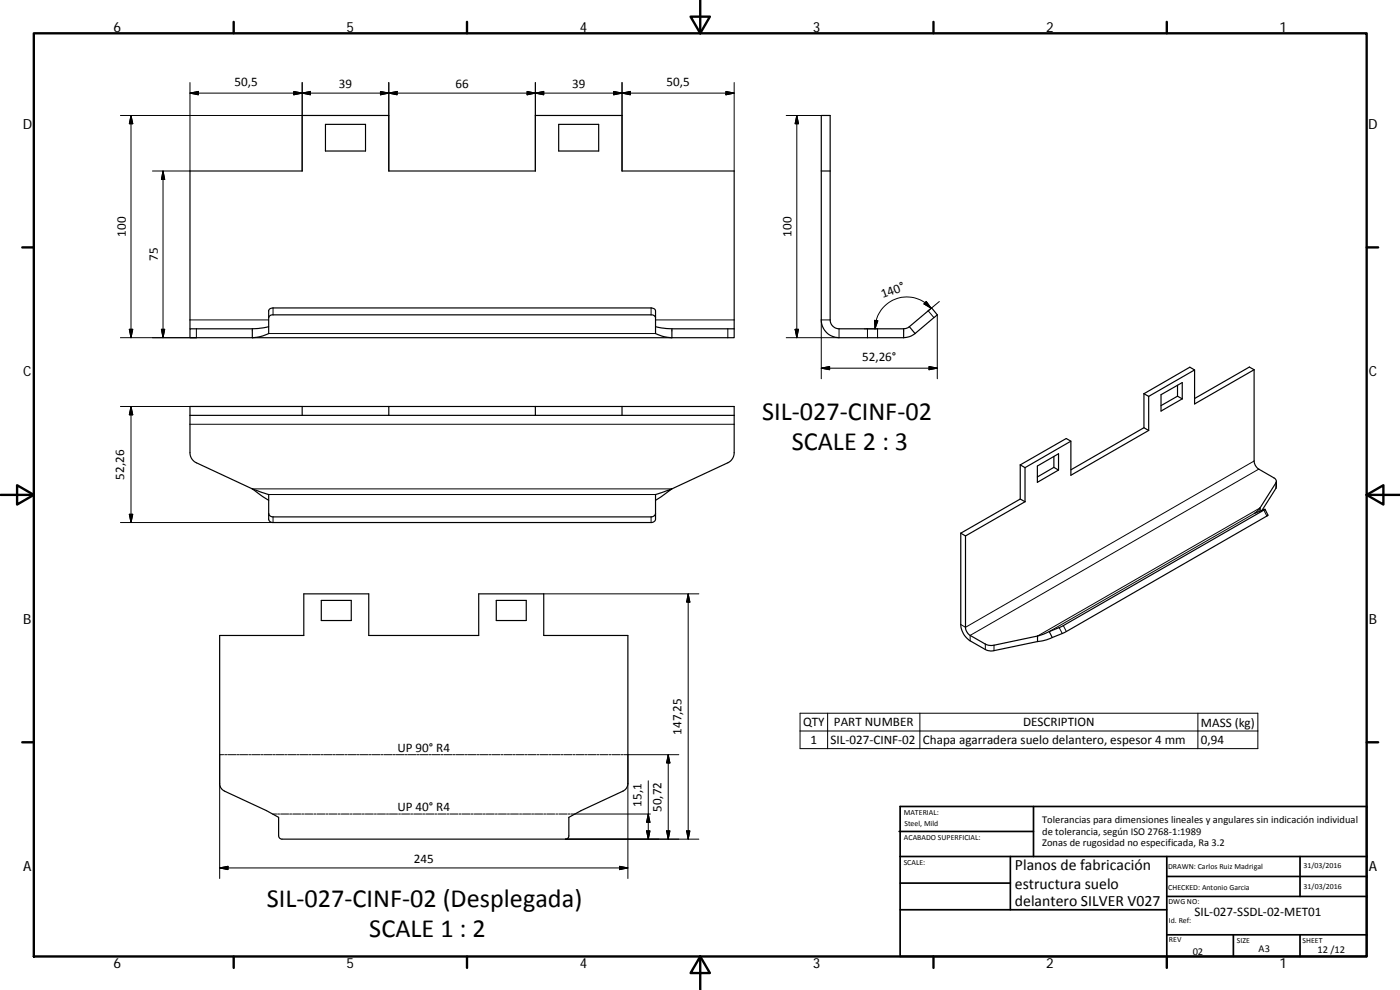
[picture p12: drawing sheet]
<svg xmlns="http://www.w3.org/2000/svg" width="420mm" height="297mm" viewBox="0 0 420 297" stroke-linecap="round" stroke-linejoin="round" font-family="sans-serif">
<g fill="none" stroke="#000" stroke-width=".36">
<path d="M97.7 37.3h12v8h-12zM167.7 37.3h12v8h-12zM246.5 51.3h2.6M57 98.7v-47.4h33.7v-16.7h26v16.7h44v-16.7h26v16.7h33.6v47.4M80.6 95.3a1.18 1.18 0 0 1 1.3-.8h113.5a1.23 1.23 0 0 1 1.3 .8v-2a1.2 1.2 0 0 0-1.3-.9h-113.5a1.16 1.16 0 0 0-1.3 .9v6.8a11.9 11.9 0 0 1-4.9 1.2v-2.6M80.6 98l-4.9 .7M196.7 95.3v4.8a11.5 11.5 0 0 0 4.9 1.2v-2.6M196.7 98l4.9 .7M201.6 98.7h18.7M220.3 98.7v2.6h-163.3v-2.6h18.7M271.2 98.7h-19.4a2.7 2.7 0 0 1-2.7-2.7v-61.4h-2.6v61.4a5.4 5.4 0 0 0 5.3 5.3h19.4M271.2 98.7v2.6"/>
<path d="M272.9 98l6.7-5.6 1.7 2.1-6.7 5.6M272.9 98l1.7 2.1M272.9 98l-1.7 .7M274.6 100.1a5.6 5.6 0 0 1-3.4 1.2M343.3 118.1l1.4 .8M343.3 118.1v10.2M344.7 118.9v10.3M348.4 118.4l6.4-3.6v4.9l-6.4 3.6zM353.4 115.6v3.3M353.4 118.9l1.4 .8M353.4 118.9l-5 2.8M358.5 111l-13.8 7.9"/>
<path d="M376.4 110.9l-1.4-.8-16.5 9.5M376.4 110.9l-17.9 10.3v-10.2l-1.4-.8-13.8 7.9M376.4 110.9v27.4a3.1 3.1 0 0 0 1.4 2.5l4.5 2.6a1.09 1.09 0 0 1 .6 1.5l-4.7 7.5M57 124.6v11.2a3.3 3.3 0 0 0 1.9 3.1l16.8 7.8M57 124.6h103.7M90.7 122v2.6M116.7 122h44v2.6h26M116.7 122v2.6M116.7 122h-59.7v2.6M160.7 122h59.6v2.6M186.7 122v2.6M186.7 124.6h33.6"/>
<path d="M220.3 124.6v11.2a3.3 3.3 0 0 1-1.9 3.1l-16.8 7.8M306.2 139.5l1.4 .8M306.2 139.5v10.2M311.3 139.8l6.4-3.7v4.9l-6.4 3.7zM316.3 136.9v3.3M321.4 132.4l-13.8 7.9M343.3 128.3l1.4 .9M343.3 128.3l-21.9 12.7M344.7 129.2l-23.3 13.4v-10.2l-1.4-.8-13.8 7.9M75.7 146.7l4.9 1.7v7.4a1.18 1.18 0 0 0 1.3 1h113.5a1.23 1.23 0 0 0 1.3-1v-1.7a1.26 1.26 0 0 1-1.3 1h-113.5a1.22 1.22 0 0 1-1.3-1M75.7 146.7l4.9 3.4M196.7 150.1l4.9-3.4-4.9 1.7v5.7"/>
<path d="M288.3 160v27.4a6.2 6.2 0 0 0 2.9 4.9l4.8 2.7 1.3 .3 14.1-2.8M288.3 160l1.5 .8M306.2 149.7l1.4 .8M306.2 149.7l-17.9 10.3M307.6 150.5l-17.8 10.3M307.6 140.3v10.2M316.3 140.2l-5 2.9M316.3 140.2l1.4 .8M378.2 152.4l-1.7 1.7 3.2-1.3-60.7 35-4.1 1.7M378.2 152.4v1M379.7 152.8l.8 1.8-.3 .2-60.2 34.7-4.2 1.8M383.1 144.4l-.2 2.1-4.2 6.7"/>
<path d="M289.8 160.8v27.4a3.1 3.1 0 0 0 1.4 2.4l4.8 2.8 1.3 .3 14.1-2.9M65.9 190.7h25.3v-12.5h19.5v12.5h33v-12.5h19.5v12.5h25.2v44.4a2.55 2.55 0 0 1-1.4 2.3l-12.6 5.8-3.7 2v5.8l-.8 .8h-85.3l-.6-.3-.4-.7v-5.6l-3.6-2-12.6-5.8a2.48 2.48 0 0 1-1.5-2.3zM96.4 180.1h9v6.1h-9zM148.9 180.1h9v6.1h-9zM311.4 190.8v1.7M314.9 189.5l-3.5 1.3M314.9 189.5l.9 1.8M315.8 191.3l-1.6 .6-2.8 .6"/>
</g>
<g fill="none" stroke="#000" stroke-width=".3">
<path d="M36.1 34.6h54.6M39.3 34.6l.5 2.5h-1zM39.3 34.6v66.7M57 27.9h163.3M57 27.9l2.5-.5v1zM57 24.8v26.5h-11.2M88.2 27.4l2.5 .5-2.5 .5zM90.7 27.9l2.5-.5v1zM90.7 24.8v26.5M114.2 27.4l2.5 .5-2.5 .5zM116.7 27.9l2.5-.5v1zM116.7 24.8v26.5"/>
<path d="M158.2 27.4l2.5 .5-2.5 .5zM160.7 27.9l2.5-.5v1zM160.7 24.8v26.5M184.2 27.4l2.5 .5-2.5 .5zM186.7 27.9l2.5-.5v1zM186.7 24.8v26.5M217.9 27.4l2.4 .5-2.4 .5zM220.3 24.8v26.5M236 34.6h10.5M239.1 34.6v66.7M239.1 34.6l.5 2.5h-1zM48.9 51.3v50"/>
<path d="M48.9 51.3l.5 2.5h-1zM38.8 98.8h1l-.5 2.5zM48.4 98.8h1l-.5 2.5zM57 96h23.6M58.9 98.7v2.6h-22.8M81.9 92.4v2.1M195.4 92.4v2.1M196.7 96h23.6M218.4 98.7v2.6M238.6 98.8h1l-.5 2.5zM249.1 96h-2.6v17.6M251.8 98.7v2.6h-15.8"/>
<path d="M259.4 98.7h4v2.6M260.3 98.7v2.6M262.5 96.1l1 .1-.9 2.5zM278 90.4l1.5 2.1-2.2-1.3zM279.5 92.5a9.7 9.7 0 0 0-5.2-3.2 9.6 9.6 0 0 0-11.4 6.9l-.3 2.5M281.3 94.5v19.1M281.9 90.5l-3.3 2.8 1.7 2M80.6 100.1h116.1M246.5 110.5l2.5-.5v.9zM246.5 110.5h34.8M278.8 110l2.5 .5-2.5 .4zM36.1 122h54.6"/>
<path d="M39.3 122l.5 2.5h-1zM39.3 122v34.8M57 127.3h163.3M376.4 138.3l-86.6 49.9-1.5-.8M38.8 154.3h1l-.5 2.5zM75.7 146.7h125.9M80.6 148.4h116.1M81.9 155.1v1.7h-45.8M195.4 155.1v1.7M376.5 154.1l-61.6 35.4M377.8 140.8l-86.6 49.8v1.7M378.2 152.4l-66.8 38.4"/>
<path d="M379.3 153.1l.9 1.7M382.9 144.9v1.6M163.2 178.2h46.5M206.5 178.2v73.6M206.5 178.2l.5 2.5h-.9zM295.7 193.3v1.6M298.3 193.6v1.6M317.9 188.3l.9 1.8M319.1 187.7l.9 1.8M240.1 214h137.4v10.6h-137.4zM240.1 219.3h137.4M248.4 214v10.6"/>
<path d="M276.1 214v10.6M359.5 214v10.6M67.1 226.4h-1.2v37.2M67.4 226.4h.6M68.3 226.4h2.4M71 226.4h.6M71.9 226.4h2.4M74.6 226.4h.6M75.5 226.4h2.4M78.2 226.4h.6M79.1 226.4h2.4M81.8 226.4h.6"/>
<path d="M82.7 226.4h2.4M85.4 226.4h.6M86.3 226.4h2.4M89 226.4h.7M89.9 226.4h2.4M92.6 226.4h.6M93.6 226.4h2.3M96.3 226.4h.6M97.1 226.4h2.5M99.9 226.4h.5M100.7 226.4h2.5M103.5 226.4h.5"/>
<path d="M104.4 226.4h2.4M107 226.4h.7M108 226.4h2.4M110.6 226.4h.7M111.6 226.4h2.3M114.3 226.4h.6M115.2 226.4h2.4M117.9 226.4h.6M118.8 226.4h2.4M121.5 226.4h.6M122.4 226.4h2.4M125.1 226.4h.6"/>
<path d="M126 226.4h2.4M128.7 226.4h.6M129.6 226.4h2.4M132.3 226.4h.6M133.2 226.4h2.4M135.9 226.4h.6M136.8 226.4h2.4M139.5 226.4h.6M140.4 226.4h2.4M143.1 226.4h.6M144 226.4h2.4M146.7 226.4h.6"/>
<path d="M147.6 226.4h2.4M150.3 226.4h.6M151.2 226.4h2.4M153.9 226.4h.6M154.8 226.4h2.4M157.5 226.4h.6M158.4 226.4h2.4M161.1 226.4h.6M162 226.4h2.4M164.7 226.4h.6M165.6 226.4h2.4M168.3 226.4h.6"/>
<path d="M169.2 226.4h2.4M171.9 226.4h.6M172.8 226.4h2.4M175.5 226.4h.6M176.4 226.4h2.4M179.1 226.4h.6M180 226.4h2.4M182.7 226.4h.6M183.6 226.4h2.4M186.3 226.4h.6M187.2 226.4h16.5M188.4 226.4v37.2"/>
<path d="M194.6 234.3v17.5M200.5 226.4v25.4M200.5 226.4l.6 2.5h-1zM81.8 244.2h1.2M83.3 244.2h.6M84.2 244.2h2.4M86.9 244.2h.6M87.9 244.2h2.4M90.6 244.2h.6M91.5 244.2h2.4M94.2 244.2h.6M95.1 244.2h2.4"/>
<path d="M97.8 244.2h.6M98.7 244.2h2.4M101.5 244.2h.6M102.4 244.2h2.4M105.1 244.2h.6M106 244.2h2.4M108.7 244.2h.6M109.6 244.2h2.4M112.4 244.2h.6M113.3 244.2h2.4M116 244.2h.6M116.9 244.2h2.4"/>
<path d="M119.6 244.2h.6M120.5 244.2h2.4M123.2 244.2h.6M124.2 244.2h2.4M126.9 244.2h.6M127.8 244.2h2.4M130.5 244.2h.6M131.4 244.2h2.4M134.1 244.2h.6M135 244.2h2.4M137.8 244.2h.6M138.7 244.2h2.4"/>
<path d="M141.4 244.2h.6M142.3 244.2h2.4M145 244.2h.6M145.9 244.2h2.4M148.7 244.2h.6M149.6 244.2h2.4M152.3 244.2h.6M153.2 244.2h2.4M155.9 244.2h.6M156.8 244.2h2.4M159.5 244.2h.7M160.4 244.2h2.5"/>
<path d="M163.2 244.2h.6M164.1 244.2h2.4M166.8 244.2h.6M167.7 244.2h2.4M170.4 244.2h.6M171.3 244.2h23.9M185.9 259.9l2.5 .5-2.5 .5zM194 249.3h1.1l-.5 2.5zM194.6 244.2l.5 2.5h-1.1zM200.1 249.3h1l-.6 2.5zM206.1 249.3h.9l-.5 2.5zM209.7 251.8h-40"/>
<path d="M65.9 260.4l2.5-.5v1zM65.9 260.4h122.5"/>
</g>
<g fill="none" stroke="#000" stroke-width=".71">
<path d="M10.1 10h400.1v277h-400.1zM70.1 6.6v3.4M140.2 6.6v3.4M207.3 5h5.8l-2.9 5zM210.2 0v10M280.2 6.6v3.4M350.2 6.6v3.4M6.7 74.2h3.4M410.2 74.2h3.4M.2 148.5h9.9M5.1 145.6l5 2.9-5 2.9zM410.2 148.5l5-2.9v5.8z"/>
<path d="M410.2 148.5h9.9M6.7 222.7h3.4M410.2 222.7h3.4M70.1 287v3.4M140.2 287v3.4M210.2 287l2.9 5h-5.8zM210.2 287v10M280.2 287v3.4M350.2 287v3.4"/>
</g>
<g fill="none" stroke="#000" stroke-width=".51">
<path d="M269.8 249.5h40.4M270.1 257h140.1M270.1 242h140.1v45h-140.1zM303.2 257v16M310.2 242v15M350.2 257v30M390.2 257v12M270.1 273h80.1M270.1 265h33.1M350.2 269h60M350.2 263h60M350.2 280.5h60"/>
<path d="M370.2 280.5v6.5M390.2 280.5v6.5"/>
</g>
<g fill="#000" stroke="#000" stroke-width=".3">
<path d="M39.3 34.6l.5 2.5h-1zM57 27.9l2.5-.5v1zM88.2 27.4l2.5 .5-2.5 .5zM90.7 27.9l2.5-.5v1zM114.2 27.4l2.5 .5-2.5 .5zM116.7 27.9l2.5-.5v1zM158.2 27.4l2.5 .5-2.5 .5zM160.7 27.9l2.5-.5v1zM184.2 27.4l2.5 .5-2.5 .5zM186.7 27.9l2.5-.5v1zM217.9 27.4l2.4 .5-2.4 .5zM239.1 34.6l.5 2.5h-1z"/>
<path d="M48.9 51.3l.5 2.5h-1zM38.8 98.8h1l-.5 2.5zM48.4 98.8h1l-.5 2.5zM238.6 98.8h1l-.5 2.5zM262.5 96.1l1 .1-.9 2.5zM278 90.4l1.5 2.1-2.2-1.3zM246.5 110.5l2.5-.5v.9zM278.8 110l2.5 .5-2.5 .4zM39.3 122l.5 2.5h-1zM38.8 154.3h1l-.5 2.5zM206.5 178.2l.5 2.5h-.9zM200.5 226.4l.6 2.5h-1z"/>
<path d="M65.9 260.4l2.5-.5v1zM194 249.3h1.1l-.5 2.5zM194.6 244.2l.5 2.5h-1.1zM200.1 249.3h1l-.6 2.5zM206.1 249.3h.9l-.5 2.5zM185.9 259.9l2.5 .5-2.5 .5z"/>
</g>
<g font-size="7.9">
<text x="228.7" y="126">SIL‐027‐CINF‐02</text>
<text x="237.6" y="135">SCALE 2 : 3</text>
<text x="80.1" y="272.2">SIL‐027‐CINF‐02 (Desplegada)</text>
<text x="110.8" y="281.2">SCALE 1 : 2</text>
</g>
<g font-size="4.7">
<text x="304.6" y="261.2">Planos de fabricación</text>
<text x="304.6" y="266.6">estructura suelo</text>
<text x="304.6" y="272">delantero SILVER V027</text>
</g>
<g font-size="4.2">
<text x="34" y="9.6">6</text>
<text x="104" y="9.6">5</text>
<text x="174" y="9.6">4</text>
<text x="244" y="9.6">3</text>
<text x="314" y="9.6">2</text>
<text x="384" y="9.6">1</text>
<text x="6.8" y="38.7">D</text>
<text x="410.6" y="38.7">D</text>
<text x="7" y="112.9">C</text>
<text x="410.8" y="112.9">C</text>
<text x="7" y="187.1">B</text>
<text x="410.8" y="187.1">B</text>
<text x="7" y="261.3">A</text>
<text x="410.8" y="261.3">A</text>
<text x="34" y="290.4">6</text>
<text x="104" y="290.4">5</text>
<text x="174" y="290.4">4</text>
<text x="244" y="290.4">3</text>
<text x="314" y="290.4">2</text>
<text x="384" y="290.4">1</text>
</g>
<g font-size="3.9">
<text x="70.4" y="25.9">50,5</text>
<text x="101.7" y="26.4">39</text>
<text x="136.7" y="26.4">66</text>
<text x="171.7" y="26.4">39</text>
<text x="200" y="25.9">50,5</text>
<text x="37.8" y="71" transform="rotate(-90 37.8 71)">100</text>
<text x="237.6" y="71" transform="rotate(-90 237.6 71)">100</text>
<text x="47.4" y="78.3" transform="rotate(-90 47.4 78.3)">75</text>
<text x="264.9" y="89.5" transform="rotate(-20 264.9 89.5)">140°</text>
<text x="258.7" y="108.4">52,26°</text>
<text x="37.3" y="143.9" transform="rotate(-90 37.3 143.9)">52,26</text>
<text x="204.5" y="220.4" transform="rotate(-90 204.5 220.4)">147,25</text>
<text x="241" y="217.9">QTY</text>
<text x="250.3" y="217.9">PART NUMBER</text>
<text x="307" y="217.9">DESCRIPTION</text>
<text x="360.4" y="218">MASS (kg)</text>
<text x="119.3" y="225.6">UP 90° R4</text>
<text x="243.2" y="223.2">1</text>
<text x="249.3" y="223.2">SIL‐027‐CINF‐02</text>
<text x="277" y="223.3">Chapa agarradera suelo delantero, espesor 4 mm</text>
<text x="360.4" y="223.2">0,94</text>
<text x="119.3" y="243.4">UP 40° R4</text>
<text x="192.5" y="242" transform="rotate(-90 192.5 242)">15,1</text>
<text x="198.5" y="243.6" transform="rotate(-90 198.5 243.6)">50,72</text>
<text x="124.2" y="258.8">245</text>
<text x="358.5" y="274.9">SIL‐027‐SSDL‐02‐MET01</text>
</g>
<g font-size="3.1">
<text x="312.8" y="246.8">Tolerancias para dimensiones lineales y angulares sin indicación individual</text>
<text x="312.8" y="250.4">de tolerancia, según ISO 2768‐1:1989</text>
<text x="312.8" y="254">Zonas de rugosidad no especificada, Ra 3.2</text>
<text x="357.9" y="286.4">02</text>
<text x="377.7" y="285.6">A3</text>
<text x="395.4" y="285.9">12 /12</text>
</g>
<g font-size="2.4">
<text x="271.2" y="244.4">MATERIAL:</text>
<text x="271.3" y="251.9">ACABADO SUPERFICIAL:</text>
<text x="271.4" y="247.9">Steel, Mild</text>
<text x="271.2" y="259.7">SCALE:</text>
<text x="350.6" y="260.8">DRAWN: Carlos Ruiz Madrigal</text>
<text x="391.2" y="260.6">31/03/2016</text>
<text x="350.6" y="267">CHECKED: Antonio Garcia</text>
<text x="391.2" y="266.6">31/03/2016</text>
<text x="350.7" y="271.4">DWG NO:</text>
<text x="350.8" y="276.8">Id. Ref:</text>
<text x="350.8" y="282.8">REV</text>
<text x="371.2" y="282.9">SIZE</text>
<text x="390.9" y="282.9">SHEET</text>
</g>
</svg>
